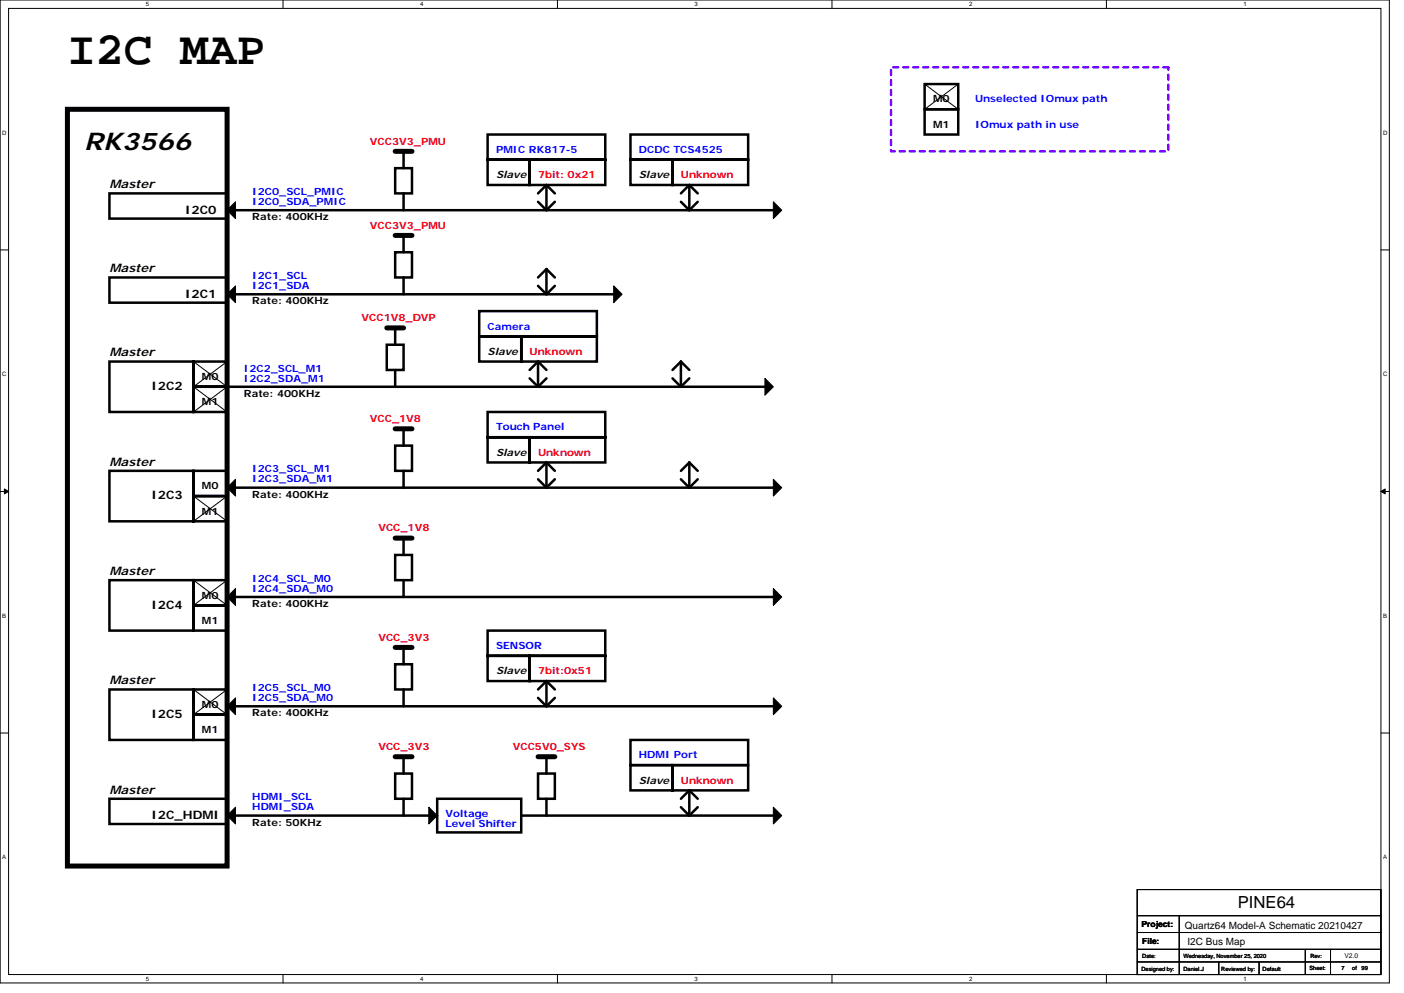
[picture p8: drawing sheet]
<svg xmlns="http://www.w3.org/2000/svg" width="297mm" height="210mm" viewBox="0 0 297 210" stroke-linecap="round" stroke-linejoin="round" font-family="sans-serif">
<path d="M0 0h293.9v207.9h-293.9zM1.8 1.8h290.4v204.3h-290.4z" fill="none" stroke="#000" stroke-width=".21"/>
<g fill="#fff">
<path d="M30.8 .2h.7v1.4h-.7z"/>
<path d="M30.8 206.3h.7v1.4h-.7z"/>
</g>
<path d="M59.9 0v1.8M59.9 206.1v1.8" fill="none" stroke="#000" stroke-width=".21"/>
<g fill="#fff">
<path d="M88.9 .2h.7v1.4h-.7z"/>
<path d="M88.9 206.3h.7v1.4h-.7z"/>
</g>
<path d="M117.9 0v1.8M117.9 206.1v1.8" fill="none" stroke="#000" stroke-width=".21"/>
<g fill="#fff">
<path d="M147 .2h.7v1.4h-.7z"/>
<path d="M147 206.3h.7v1.4h-.7z"/>
</g>
<path d="M176 0v1.8M176 206.1v1.8" fill="none" stroke="#000" stroke-width=".21"/>
<g fill="#fff">
<path d="M205 .2h.7v1.4h-.7z"/>
<path d="M205 206.3h.7v1.4h-.7z"/>
</g>
<path d="M234.1 0v1.8M234.1 206.1v1.8" fill="none" stroke="#000" stroke-width=".21"/>
<g fill="#fff">
<path d="M263.1 .2h.7v1.4h-.7z"/>
<path d="M263.1 206.3h.7v1.4h-.7z"/>
<path d="M.5 27.3h.9v1.4h-.9z"/>
<path d="M292.6 27.3h.9v1.4h-.9z"/>
<path d="M.5 78.4h.9v1.4h-.9z"/>
<path d="M292.6 78.4h.9v1.4h-.9z"/>
</g>
<path d="M0 52.9h1.8M292.2 52.9h1.7" fill="none" stroke="#000" stroke-width=".21"/>
<g fill="#fff">
<path d="M.5 129.5h.8v1.4h-.8z"/>
<path d="M292.6 129.5h.9v1.4h-.9z"/>
</g>
<path d="M0 103.9h1.8M292.2 103.9h1.7" fill="none" stroke="#000" stroke-width=".21"/>
<g fill="#000" stroke="#000" stroke-width=".21">
<path d="M.9 103.4l.9 .5-.9 .5z" fill-rule="evenodd"/>
<path d="M292.2 103.9l.8-.5v1z" fill-rule="evenodd"/>
</g>
<g fill="#fff">
<path d="M.5 180.5h.8v1.4h-.8z"/>
<path d="M292.6 180.5h.9v1.4h-.9z"/>
</g>
<g fill="none" stroke="#000" stroke-width=".21">
<path d="M195.6 17.8l7.1 5.3M202.7 17.8l-7.1 5.3M40.9 76.5l7.1 5.3-7.1 5.3M48 76.5l-7.1 5.3 7.1 5.3M40.9 104.9l7.1 5.3M48 104.9l-7.1 5.3M40.9 122.7l7.1 5.3M48 122.7l-7.1 5.3M0 155h1.8M40.9 145.8l7.1 5.3M48 145.8l-7.1 5.3M292.2 155h1.7"/>
<path d="M240.6 193.6h51.6M240.6 197.2h51.6M240.6 188.1h51.6v18h-51.6zM249.5 193.6v12.5M240.6 200.7h51.6M240.6 203.4h51.6M257.8 203.4v2.7M266.4 203.4v2.7M276.2 200.7v5.4M281.5 200.7v5.4"/>
</g>
<path d="M14.3 23.1h33.7v160h-33.7zM83.6 32h3.6M83.6 49.8h3.6M81.8 69.3h3.6M83.6 90.7h3.6M83.6 113.8h3.6M83.6 136.9h3.6M83.6 160h3.6M113.8 160h3.6" fill="none" stroke="#000" stroke-width="1.1"/>
<g fill="none" stroke="#000" stroke-width=".53">
<path d="M195.6 17.8h7.1v5.3h-7.1zM83.6 35.6h3.6v5.3h-3.6zM85.4 32v3.6M103.2 28.4h24.9v5.4h-24.9zM103.2 33.8h8.9v5.3h-8.9zM112.1 33.8h16v5.3h-16zM115.6 39.1l-1.8 1.8M115.6 39.1v5.3M115.6 39.1l1.8 1.8M133.4 28.4h24.9v5.4h-24.9zM133.4 33.8h8.9v5.3h-8.9zM142.3 33.8h16v5.3h-16z"/>
<path d="M145.8 39.1v5.3M145.8 39.1l1.8 1.8M145.8 39.1l-1.7 1.8M195.6 23.1h7.1v5.3h-7.1zM23.2 40.9h24.8v5.3h-24.8zM23.2 58.7h24.8v5.3h-24.8zM49.8 44.4h113.8M83.6 53.3h3.6v5.4h-3.6zM85.4 40.9v3.5M85.4 49.8v3.5M85.4 58.7v3.5M113.8 42.7l1.8 1.7"/>
<path d="M115.6 56.9l-1.8 1.8M115.6 56.9v5.3M115.6 56.9l1.8 1.8M117.4 42.7l-1.8 1.7M144.1 42.7l1.7 1.7M147.6 42.7l-1.8 1.7M23.2 76.5h17.7v10.6h-17.7zM40.9 76.5h7.1v5.3h-7.1zM49.8 62.2h80M81.8 72.9h3.6v5.3h-3.6zM83.6 69.3v3.6M83.6 78.2v3.6"/>
<path d="M101.4 65.8h24.9v5.3h-24.9zM101.4 71.1h8.9v5.4h-8.9zM110.3 71.1h16v5.4h-16zM113.8 60.5l1.8 1.7M113.8 76.5l1.8 1.7M113.8 76.5v5.3M113.8 76.5l-1.7 1.7M117.4 60.5l-1.8 1.7M144.1 76.5l-1.8 1.7M144.1 76.5l1.7 1.7M144.1 76.5v5.3M23.2 99.6h17.7v10.6h-17.7z"/>
<path d="M40.9 81.8h7.1v5.3h-7.1zM40.9 99.6h7.1v5.3h-7.1zM48 81.8h113.8M83.6 94.2h3.6v5.4h-3.6zM85.4 90.7v3.5M85.4 99.6v3.5M103.2 87.1h24.9v5.4h-24.9zM103.2 92.5h8.9v5.3h-8.9zM112.1 92.5h16v5.3h-16zM112.1 80l1.7 1.8M115.6 97.8l-1.8 1.8M115.6 80l-1.8 1.8"/>
<path d="M115.6 97.8v5.3M115.6 97.8l1.8 1.8M142.3 80l1.8 1.8M145.8 97.8l1.8 1.8M145.8 97.8v5.3M145.8 97.8l-1.7 1.8M145.8 80l-1.7 1.8M40.9 104.9h7.1v5.3h-7.1zM49.8 103.1h113.8M83.6 117.3h3.6v5.4h-3.6zM85.4 113.8v3.5M113.8 101.3l1.8 1.8"/>
<path d="M117.4 101.3l-1.8 1.8M144.1 101.3l1.7 1.8M147.6 101.3l-1.8 1.8M23.2 122.7h17.7v10.6h-17.7zM40.9 122.7h7.1v5.3h-7.1zM40.9 128h7.1v5.3h-7.1zM49.8 126.2h113.8M85.4 122.7v3.5M85.4 136.9v3.6M103.2 133.3h24.9v5.4h-24.9zM103.2 138.7h8.9v5.3h-8.9zM112.1 138.7h16v5.3h-16z"/>
<path d="M23.2 145.8h17.7v10.7h-17.7zM40.9 145.8h7.1v5.3h-7.1zM40.9 151.1h7.1v5.4h-7.1zM49.8 149.4h113.8M83.6 140.5h3.6v5.3h-3.6zM85.4 145.8v3.6M113.8 147.6l1.8 1.8M115.6 144l-1.8 1.8M115.6 144v5.4M115.6 144l1.8 1.8M117.4 147.6l-1.8 1.8M133.4 156.5h24.9v5.3h-24.9z"/>
<path d="M23.2 168.9h24.8v5.3h-24.8zM49.8 172.5h42.7M83.6 163.6h3.6v5.3h-3.6zM85.4 160v3.6M85.4 168.9v3.6M92.5 168.9h17.8v7.1h-17.8zM110.3 172.5h53.3M113.8 163.6h3.6v5.3h-3.6zM115.6 160v3.6M115.6 168.9v3.6M133.4 161.8h8.9v5.3h-8.9zM142.3 161.8h16v5.3h-16z"/>
<path d="M144.1 170.7l1.7 1.8M145.8 167.1v5.4M145.8 167.1l1.8 1.8M145.8 167.1l-1.7 1.8M147.6 170.7l-1.8 1.8"/>
</g>
<g fill="#000" stroke="#000" stroke-width=".21">
<path d="M48 44.4l1.8-1.7v3.5z" fill-rule="evenodd"/>
<path d="M163.6 42.7l1.8 1.7-1.8 1.8z" fill-rule="evenodd"/>
<path d="M48 62.2l1.8-1.7v3.5z" fill-rule="evenodd"/>
<path d="M129.8 60.5l1.8 1.7-1.8 1.8z" fill-rule="evenodd"/>
<path d="M161.8 80l1.8 1.8-1.8 1.8z" fill-rule="evenodd"/>
<path d="M48 103.1l1.8-1.8v3.6z" fill-rule="evenodd"/>
<path d="M163.6 101.3l1.8 1.8-1.8 1.8z" fill-rule="evenodd"/>
<path d="M48 126.2l1.8-1.7v3.5z" fill-rule="evenodd"/>
<path d="M163.6 124.5l1.8 1.7-1.8 1.8z" fill-rule="evenodd"/>
<path d="M48 149.4l1.8-1.8v3.5z" fill-rule="evenodd"/>
<path d="M163.6 147.6l1.8 1.8-1.8 1.7z" fill-rule="evenodd"/>
<path d="M48 172.5l1.8-1.8v3.5z" fill-rule="evenodd"/>
<path d="M90.7 170.7l1.8 1.8-1.8 1.7z" fill-rule="evenodd"/>
<path d="M163.6 170.7l1.8 1.8-1.8 1.7z" fill-rule="evenodd"/>
</g>
<path d="M188.5 14.2h58.7v17.8h-58.7z" fill="none" stroke="#8000ff" stroke-width=".53" stroke-dasharray="1.1 1.1"/>
<text font-size="9.9" x="14.3" y="13.6">I2C MAP</text>
<text font-size="5.1" x="17.8" y="31.8">RK3566</text>
<text font-size="3.5" x="261.9" y="192">PINE64</text>
<g font-size="2.5">
<text x="23.2" y="39.8">Master</text>
<text x="39.2" y="45.1">I2C0</text>
<text x="23.2" y="57.6">Master</text>
<text x="39.2" y="62.9">I2C1</text>
<text x="23.2" y="75.4">Master</text>
<text x="32" y="82.5">I2C2</text>
<text x="23.2" y="98.5">Master</text>
<text x="32" y="105.6">I2C3</text>
<text x="23.2" y="121.6">Master</text>
<text x="32" y="128.7">I2C4</text>
<text x="23.2" y="144.7">Master</text>
<text x="32" y="151.8">I2C5</text>
<text x="23.2" y="167.8">Master</text>
<text x="32" y="173.2">I2C_HDMI</text>
</g>
<g font-size="2.1">
<text x="197.4" y="21.7">M0</text>
<text x="197.4" y="27">M1</text>
<text x="104.9" y="37.7">Slave</text>
<text x="135.2" y="37.7">Slave</text>
<text x="53.4" y="46.6">Rate: 400KHz</text>
<text x="53.4" y="64.3">Rate: 400KHz</text>
<text x="103.2" y="75">Slave</text>
<text x="42.7" y="80.3">M0</text>
<text x="51.6" y="83.9">Rate: 400KHz</text>
<text x="42.7" y="85.7">M1</text>
<text x="104.9" y="96.4">Slave</text>
<text x="42.7" y="103.5">M0</text>
<text x="53.4" y="105.2">Rate: 400KHz</text>
<text x="42.7" y="108.8">M1</text>
<text x="42.7" y="126.6">M0</text>
<text x="42.7" y="131.9">M1</text>
<text x="53.4" y="128.4">Rate: 400KHz</text>
<text x="104.9" y="142.6">Slave</text>
<text x="42.7" y="149.7">M0</text>
<text x="42.7" y="155">M1</text>
<text x="53.4" y="151.5">Rate: 400KHz</text>
<text x="135.2" y="165.7">Slave</text>
<text x="53.4" y="174.6">Rate: 50KHz</text>
<text x="250.7" y="196.4">Quartz64 Model-A Schematic 20210427</text>
<text x="251.2" y="199.9">I2C Bus Map</text>
</g>
<g font-size="2.1" fill="#00f">
<text x="206.3" y="21.7">Unselected IOmux path</text>
<text x="206.3" y="27">IOmux path in use</text>
<text x="104.9" y="32.3">PMIC RK817-5</text>
<text x="135.2" y="32.3">DCDC TCS4525</text>
<text x="53.4" y="41.2">I2C0_SCL_PMIC</text>
<text x="53.4" y="43.3">I2C0_SDA_PMIC</text>
<text x="53.4" y="59">I2C1_SCL</text>
<text x="53.4" y="61.1">I2C1_SDA</text>
<text x="103.2" y="69.7">Camera</text>
<text x="51.6" y="78.6">I2C2_SCL_M1</text>
<text x="51.6" y="80.7">I2C2_SDA_M1</text>
<text x="104.9" y="91">Touch Panel</text>
<text x="53.4" y="99.9">I2C3_SCL_M1</text>
<text x="53.4" y="102">I2C3_SDA_M1</text>
<text x="53.4" y="123">I2C4_SCL_M0</text>
<text x="53.4" y="125.1">I2C4_SDA_M0</text>
<text x="104.9" y="137.2">SENSOR</text>
<text x="53.4" y="146.1">I2C5_SCL_M0</text>
<text x="53.4" y="148.3">I2C5_SDA_M0</text>
<text x="135.2" y="160.4">HDMI Port</text>
<text x="53.4" y="169.2">HDMI_SCL</text>
<text x="53.4" y="171.4">HDMI_SDA</text>
<text x="94.3" y="172.8">Voltage</text>
<text x="94.3" y="174.9">Level Shifter</text>
</g>
<g font-size="2.1" fill="#f00">
<text x="78.3" y="30.6">VCC3V3_PMU</text>
<text x="113.8" y="37.7">7bit: 0x21</text>
<text x="144.1" y="37.7">Unknown</text>
<text x="78.3" y="48.3">VCC3V3_PMU</text>
<text x="76.5" y="67.9">VCC1V8_DVP</text>
<text x="112.1" y="75">Unknown</text>
<text x="78.3" y="89.2">VCC_1V8</text>
<text x="113.8" y="96.4">Unknown</text>
<text x="80" y="112.4">VCC_1V8</text>
<text x="80" y="135.5">VCC_3V3</text>
<text x="113.8" y="142.6">7bit:0x51</text>
<text x="80" y="158.6">VCC_3V3</text>
<text x="108.5" y="158.6">VCC5V0_SYS</text>
<text x="144.1" y="165.7">Unknown</text>
</g>
<g font-size="1.8">
<text x="241.5" y="196">Project:</text>
<text x="241.7" y="199.5">File:</text>
</g>
<text font-size="1.4" x="284.4" y="202.5">V2.0</text>
<g font-size="1.3">
<text x="30.8" y="1.3">5</text>
<text x="88.9" y="1.3">4</text>
<text x="147" y="1.3">3</text>
<text x="205" y="1.3">2</text>
<text x="263.1" y="1.3">1</text>
<text x=".5" y="28.4">D</text>
<text x="292.6" y="28.4">D</text>
<text x=".5" y="79.5">C</text>
<text x="292.6" y="79.5">C</text>
<text x=".5" y="130.6">B</text>
<text x="292.6" y="130.6">B</text>
<text x=".5" y="181.7">A</text>
<text x="292.6" y="181.7">A</text>
<text x="30.8" y="207.4">5</text>
<text x="88.9" y="207.4">4</text>
<text x="147" y="207.4">3</text>
<text x="205" y="207.4">2</text>
<text x="263.1" y="207.4">1</text>
</g>
<g font-size="1.2">
<text x="241.7" y="202.6">Date:</text>
<text x="250.4" y="202.6">Wednesday, November 25, 2020</text>
<text x="277.2" y="202.6">Rev:</text>
<text x="241.5" y="205.2">Designed by:</text>
<text x="250.4" y="205.2">Daniel.J</text>
<text x="258.4" y="205.2">Reviewed by:</text>
<text x="267.1" y="205.2">Default</text>
<text x="277" y="205.1">Sheet:</text>
<text x="283.8" y="205.1">7</text>
<text x="286.1" y="205.1">of</text>
<text x="288.1" y="205.1">99</text>
</g>
</svg>
